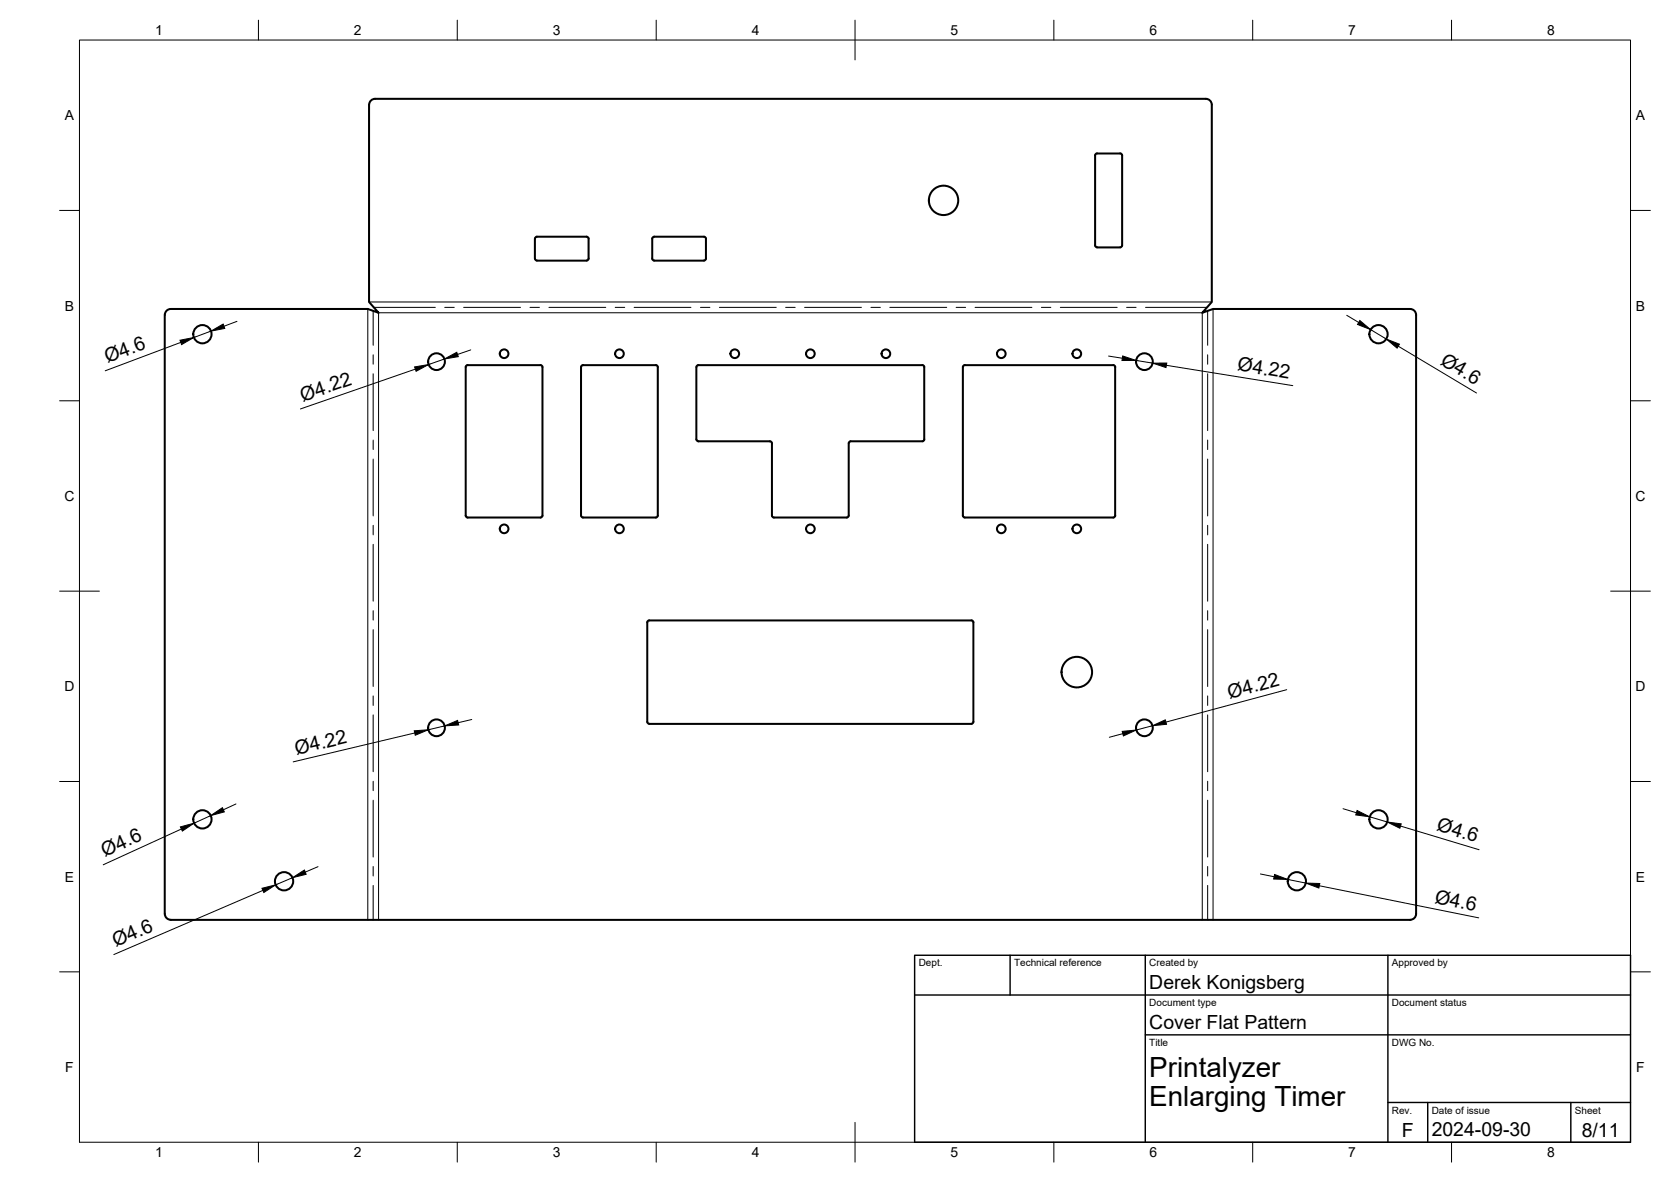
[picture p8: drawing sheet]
<svg xmlns="http://www.w3.org/2000/svg" width="420mm" height="297mm" viewBox="0 0 420 297" stroke-linecap="round" stroke-linejoin="round" font-family="sans-serif">
<!-- layer: Visible -->
<g fill="none" stroke="#000" stroke-width=".51">
<path d="M92.8 26.3v49.6l2.4 2.7-2.7-1h-49.6a1.49 1.49 0 0 0-1.5 1.5v150.6M92.8 26.3a1.49 1.49 0 0 1 1.5-1.5h208.9a1.49 1.49 0 0 1 1.5 1.5v49.6l-2.4 2.7 2.7-1h49.6M275.8 38.6h5.8M275.9 38.6l-.5 .2v.3v22.6l.2 .4 .3 .1h5.7M281.7 38.6l.4 .2 .1 .2v22.7l-.3 .4-.2 .1M134.6 59.7l.4-.2 12.8 .1 .2 .4-.1 5.2-.4 .3-12.7-.1-.3-.4zM164.1 59.7l.4-.2 12.8 .1 .2 .4-.1 5.2-.4 .3-12.8-.1-.2-.4zM354.6 77.6a1.49 1.49 0 0 1 1.5 1.5v150.6M117.1 92.3l.1 37.5 .4 .3h18.3l.3-.1 .2-.4v-37.3M117.6 91.8h18.3M117.6 91.7l-.4 .3-.1 .2M135.9 91.7l.4 .3 .1 .2"/>
<path d="M146.1 92.3l.1 37.5 .4 .3h18.3l.2-.1 .3-.4v-37.3M146.6 91.8h18.3M146.6 91.7l-.4 .3-.1 .2M164.9 91.7l.2 .1 .3 .4M175.1 92.3v18.1M175.6 91.8h56.3M175.6 91.7l-.4 .3-.1 .2M231.9 91.7l.3 .1 .2 .4M232.4 92.3l-.1 18.4-.4 .2h-18l-.4 .2-.1 18.5-.2 .4h-18.9l-.2-.4-.1-18.5-.4-.2h-18M242.1 92.3l.1 37.5 .4 .3h37.3l.3-.1 .2-.4v-37.3M242.6 91.8h37.3M242.6 91.7l-.4 .3-.1 .2"/>
<path d="M279.9 91.7l.4 .3 .1 .2M175.1 110.4l.1 .3 .4 .2M244.2 155.9h-81l-.4 .2v.3v25l.2 .4 81.2 .1M244.3 155.9l.4 .2 .1 .3v25l-.3 .4-.2 .1M41.4 229.7a1.49 1.49 0 0 0 1.5 1.4l311.7 .1M356.1 229.7a1.49 1.49 0 0 1-1.5 1.4"/>
<circle cx="237.2" cy="50.4" r="3.7"/>
<circle cx="50.9" cy="84" r="2.3"/>
<circle cx="109.8" cy="90.9" r="2.11"/>
<circle cx="126.8" cy="88.9" r="1.09"/>
<circle cx="155.8" cy="88.9" r="1.09"/>
<circle cx="184.8" cy="88.9" r="1.09"/>
<circle cx="203.8" cy="88.9" r="1.09"/>
<circle cx="222.7" cy="88.9" r="1.09"/>
<circle cx="251.8" cy="88.9" r="1.09"/>
<circle cx="270.8" cy="88.9" r="1.09"/>
<circle cx="287.8" cy="90.9" r="2.11"/>
<circle cx="346.6" cy="84" r="2.3"/>
<circle cx="126.8" cy="132.9" r="1.09"/>
<circle cx="155.8" cy="132.9" r="1.09"/>
<circle cx="203.8" cy="132.9" r="1.09"/>
<circle cx="251.8" cy="132.9" r="1.09"/>
<circle cx="270.8" cy="132.9" r="1.09"/>
<circle cx="270.8" cy="168.9" r="3.8"/>
<circle cx="109.8" cy="182.9" r="2.11"/>
<circle cx="287.8" cy="182.9" r="2.11"/>
<circle cx="50.9" cy="205.9" r="2.3"/>
<circle cx="346.6" cy="205.9" r="2.3"/>
<circle cx="71.4" cy="221.5" r="2.3"/>
<circle cx="326.1" cy="221.5" r="2.3"/>
</g>
<!-- layer: Bend Center -->
<g fill="none" stroke="#000" stroke-width=".25">
<path d="M93.8 78.1v8.7M94 77.2h15.5M111.8 77.2h2.4M116.6 77.2h14.3M133.3 77.2h2.3M138 77.2h14.3M154.7 77.2h2.4M159.4 77.2h14.3M176.1 77.2h2.4M180.9 77.2h14.3M197.5 77.2h2.4M202.3 77.2h14.3"/>
<path d="M219 77.2h2.4M223.8 77.2h14.2M240.4 77.2h2.4M245.2 77.2h14.3M261.9 77.2h2.3M266.6 77.2h14.3M283.3 77.2h2.4M288 77.2h15.5M303.7 78.1v8.7M93.8 89.2v2.3M93.8 93.9v14.3M303.7 89.2v2.3"/>
<path d="M303.7 93.9v14.3M93.8 110.6v2.4M93.8 115.4v14.3M303.7 110.6v2.4M303.7 115.4v14.3M93.8 132v2.4M93.8 136.8v14.3M303.7 132v2.4M303.7 136.8v14.3M93.8 153.5v2.3M93.8 158.2v14.3M303.7 153.5v2.3"/>
<path d="M303.7 158.2v14.3M93.8 174.9v2.4M93.8 179.6v14.3M303.7 174.9v2.4M303.7 179.6v14.3M93.8 196.3v2.4M303.7 196.3v2.4M93.8 201.1v14.3M93.8 217.7v2.4M303.7 201.1v14.3M303.7 217.7v2.4M93.8 222.5v8.7"/>
<path d="M303.7 222.5v8.7"/>
</g>
<!-- layer: Visible Narrow -->
<path d="M92.5 77.6v153.6M92.8 75.9h211.9M305 77.6v153.6M95.2 231.2v-152.6h207.1v152.6" fill="none" stroke="#000" stroke-width=".25"/>
<!-- layer: BORDER -->
<g fill="none" stroke="#000" stroke-width=".25">
<path d="M20 10.1h390v276.9h-390zM65 5.1v5M115 5.1v5M165 5.1v5M215 5.1v10M265 5.1v5M315 5.1v5M365 5.1v5M15 52.9h5M410 52.9h5M15 100.7h5M410 100.7h5"/>
<path d="M15 148.6h10M405 148.6h10M15 196.4h5M410 196.4h5M15 244.2h5M410 244.2h5M65 287v5M115 287v5M165 287v5M215 282.1v9.9M265 287v5M315 287v5"/>
<path d="M365 287v5"/>
</g>
<!-- layer: TITLEBLOCK -->
<path d="M230 240.1h180v46.9h-180zM230 250h180M254 240.1v9.9M288 240.1v46.9M349 240.1v46.9M288 260.1h122M349 277.1h61M359 277.1v9.9M395 277.1v9.9" fill="none" stroke="#000" stroke-width=".36"/>
<!-- layer: FD_Dimensions -->
<g fill="none" stroke="#000" stroke-width=".25">
<path d="M338.6 79.2l3 1.8M45.4 86l-18.9 7.2M53 83.2l-4.3 1.6M59.6 80.8l-3.3 1.2M104.4 92.8l-28.9 10M111.7 90.2l-3.9 1.4M118.4 87.9l-3.4 1.2M278.7 89.5l3.5 .5M285.7 90.6l4.1 .7M293.3 91.8l31.8 5.1M344.6 82.8l4 2.4M351.6 87l19.7 11.8"/>
<path d="M323.5 173.3l-30.3 8.2M104.3 184.2l-30.6 7.3M111.8 182.4l-4.1 1M118.6 180.8l-3.4 .8M282.3 184.4l-3.4 .9M289.8 182.4l-4.1 1.1M45.6 208.3l-19.6 9M53 205l-4.2 1.9M59.3 202l-3.1 1.5M80 217.8l-3.2 1.4M316.9 219.6l3.5 .7M337.7 203.2l3.4 1"/>
<path d="M344.4 205.3l4.4 1.3M352.1 207.6l19.8 5.9M66.1 223.8l-37.5 16.1M73.6 220.6l-4.3 1.8M323.8 221l4.5 .9M331.7 222.6l40.1 8.1"/>
</g>
<g fill="#000" stroke="#000" stroke-width=".25">
<path d="M45.3 85.5l3.4-.7-3 1.8zM53 83.2l3.1-1.8 .4 1.1zM104.2 92.2l3.6-.6-3.2 1.7zM111.7 90.2l3.2-1.7 .3 1.1zM282.3 89.5l3.4 1.1h-3.6zM289.8 91.3l3.6-.1-.2 1.2zM341.9 80.5l2.7 2.3-3.3-1.3zM348.6 85.2l3.3 1.3-.6 1zM104.2 183.6l3.5-.2-3.3 1.4zM111.8 182.4l3.3-1.4 .2 1.2zM282.2 183.8l3.5-.3-3.2 1.4zM289.8 182.4l3.2-1.5 .3 1.1z"/>
<path d="M45.4 207.8l3.4-.9-3 2zM53 205l2.9-2 .5 1zM73.6 220.6l2.9-2 .5 1.1zM320.5 219.8l3.3 1.2-3.5-.1zM341.2 203.7l3.2 1.6-3.5-.5zM348.8 206.6l3.5 .4-.3 1.1zM65.9 223.2l3.4-.8-3 1.9zM328.3 221.9l3.6 .1-.3 1.2z"/>
</g>
<g font-size="7">
<text x="289" y="270.6">Printalyzer</text>
<text x="289" y="278.1">Enlarging Timer</text>
</g>
<g font-size="4.9">
<text x="27" y="91.3" transform="rotate(-21 27 91.3)">Ø4.6</text>
<text x="311" y="93.1" transform="rotate(9 311 93.1)">Ø4.22</text>
<text x="361.9" y="91.4" transform="rotate(31 361.9 91.4)">Ø4.6</text>
<text x="76.2" y="100.9" transform="rotate(-19 76.2 100.9)">Ø4.22</text>
<text x="309.2" y="175.6" transform="rotate(-15 309.2 175.6)">Ø4.22</text>
<text x="74.5" y="189.7" transform="rotate(-13 74.5 189.7)">Ø4.22</text>
<text x="361.1" y="208.7" transform="rotate(17 361.1 208.7)">Ø4.6</text>
<text x="26.4" y="215.4" transform="rotate(-25 26.4 215.4)">Ø4.6</text>
<text x="360.6" y="226.8" transform="rotate(11 360.6 226.8)">Ø4.6</text>
<text x="29.1" y="238" transform="rotate(-23 29.1 238)">Ø4.6</text>
<text x="289" y="248.5">Derek Konigsberg</text>
<text x="289" y="258.6">Cover Flat Pattern</text>
<text x="352.5" y="285.7">F</text>
<text x="360" y="285.5">2024-09-30</text>
<text x="397.7" y="285.7">8/11</text>
</g>
<g font-size="3.5">
<text x="39" y="8.8">1</text>
<text x="89" y="8.8">2</text>
<text x="139" y="8.8">3</text>
<text x="189" y="8.8">4</text>
<text x="239" y="8.8">5</text>
<text x="289" y="8.8">6</text>
<text x="339" y="8.8">7</text>
<text x="389" y="8.8">8</text>
<text x="16.3" y="30.2">A</text>
<text x="411.3" y="30.2">A</text>
<text x="16.3" y="78">B</text>
<text x="411.3" y="78">B</text>
<text x="16.2" y="125.9">C</text>
<text x="411.2" y="125.9">C</text>
<text x="16.2" y="173.7">D</text>
<text x="411.2" y="173.7">D</text>
<text x="16.3" y="221.6">E</text>
<text x="411.3" y="221.6">E</text>
<text x="16.4" y="269.4">F</text>
<text x="411.4" y="269.4">F</text>
<text x="39" y="290.8">1</text>
<text x="89" y="290.8">2</text>
<text x="139" y="290.8">3</text>
<text x="189" y="290.8">4</text>
<text x="239" y="290.8">5</text>
<text x="289" y="290.8">6</text>
<text x="339" y="290.8">7</text>
<text x="389" y="290.8">8</text>
</g>
<g font-size="2.5">
<text x="231" y="242.9">Dept.</text>
<text x="255" y="242.9">Technical reference</text>
<text x="289" y="242.9">Created by</text>
<text x="350" y="242.9">Approved by</text>
<text x="289" y="252.8">Document type</text>
<text x="350" y="252.8">Document status</text>
<text x="289" y="262.9">Title</text>
<text x="350" y="262.9">DWG No.</text>
<text x="350" y="279.9">Rev.</text>
<text x="360" y="279.9">Date of issue</text>
<text x="396" y="279.9">Sheet</text>
</g>
</svg>
